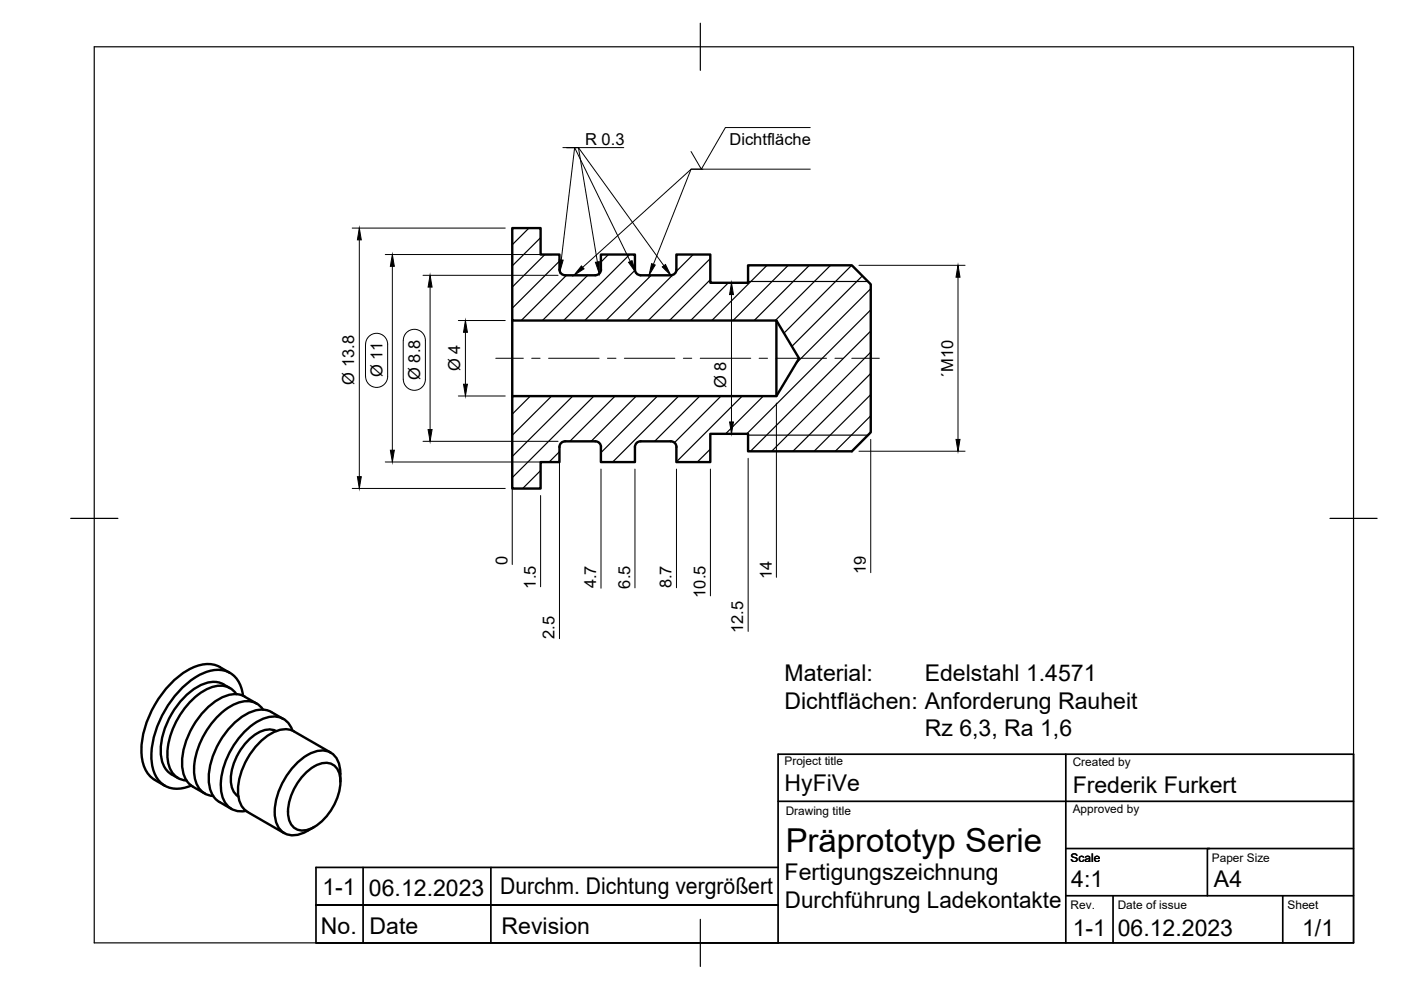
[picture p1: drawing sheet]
<svg xmlns="http://www.w3.org/2000/svg" width="297mm" height="210mm" viewBox="0 0 297 210" stroke-linecap="round" stroke-linejoin="round" font-family="sans-serif">
<!-- layer: Visible -->
<g fill="none" stroke="#000" stroke-width=".51">
<path d="M143.4 57.2v-3.2h7.2v6h8v-3.7h22l4 4v31.4l-4 4h-22v-3.7h-8v6h-7.2v-3.2M143.4 57.2a1.2 1.2 0 0 1-1.2 1.1l-6.4 .1a1.24 1.24 0 0 1-1.2-1.2v-3.2h-7.2v3.2a1.15 1.15 0 0 1-1.2 1.1l-6.4 .1a1.24 1.24 0 0 1-1.2-1.2v-3.2h-4v-5.6h-6v19.6h56l4.8 8-4.8 8h-56v19.6h6v-5.6h4v-3.2a1.2 1.2 0 0 1 1.2-1.2h6.4a1.2 1.2 0 0 1 1.2 1.2v3.2h7.2v-3.2a1.2 1.2 0 0 1 1.2-1.2h6.4a1.2 1.2 0 0 1 1.2 1.2M108.6 68v16M164.6 68v16M46.6 141.4l2.1 1.3M46.6 141.4a6.7 6.7 0 0 0-6.9 .7 21.6 21.6 0 0 0-9.7 16.9 7.1 7.1 0 0 0 2.8 6.4l2.1 1.2M47.3 145.1l1.5 .8M47.4 145.1a5.5 5.5 0 0 0-5.5 .5 16.9 16.9 0 0 0-7.8 14.6 5.3 5.3 0 0 0 3.7 4.8M50.1 147.2a4.5 4.5 0 0 0-6.2-1.1 16.8 16.8 0 0 0-8.4 14.6 4.5 4.5 0 0 0 4 4.8M51.5 147.5a5.5 5.5 0 0 0-5.7-5.5 13.4 13.4 0 0 0-8.4 5.2 21.2 21.2 0 0 0-5.3 13.9 6.3 6.3 0 0 0 3.4 5.8 6.3 6.3 0 0 0 5-.3M51.9 147.7l2.5 1.5M51.9 147.7a5.5 5.5 0 0 0-5.5 .5 16.9 16.9 0 0 0-7.7 14.6 5.1 5.1 0 0 0 2.2 4"/>
<path d="M55.8 150.5a4.5 4.5 0 0 0-6.2-1.1 16.8 16.8 0 0 0-8.4 14.6 4.5 4.5 0 0 0 4 4.8M57.5 151l2.6 1.5M57.5 151a5.5 5.5 0 0 0-5.5 .5 16.9 16.9 0 0 0-7.7 14.6 5.1 5.1 0 0 0 2.2 4l2.6 1.4M58.6 155a4.6 4.6 0 0 0-4.9 1 12.2 12.2 0 0 0-4.7 10.2 3.6 3.6 0 0 0 1.5 2.7M62 154.9a4.3 4.3 0 0 0-6.3-2.5 16.5 16.5 0 0 0-8.8 15.3 4.3 4.3 0 0 0 5.3 4.2M70.1 159.6l-7.8-4.5a4.9 4.9 0 0 0-4.9 .5 15.1 15.1 0 0 0-6.9 13 4.6 4.6 0 0 0 2 3.5l7.8 4.5M40.9 166.8l2.5 1.4M65 163.7a5.6 5.6 0 0 1 4.9-1.9 3.6 3.6 0 0 1 2.3 3.9 11.9 11.9 0 0 1-6.5 10.1 3.1 3.1 0 0 1-4.6-2.7 11.9 11.9 0 0 1 3.9-9.4zM66.6 175.3l-1.4 .9M72.2 164.1v1.6M72.2 164.1a4.5 4.5 0 0 0-3.2-4.9 7.2 7.2 0 0 0-5.6 2.2 15.1 15.1 0 0 0-5.1 11.9 3.9 3.9 0 0 0 5.9 3.4l1-.5"/>
</g>
<!-- layer: Visible Narrow -->
<path d="M158.6 59.7h25.4M158.6 92.3h25.4" fill="none" stroke="#000" stroke-width=".25"/>
<!-- layer: TitleBlock -->
<path d="M226 159.9v40M165 169.9h122M226 179.9h30.5M287 179.9h-31v10M67 191.9h98h-98M77 183.9v16M104.1 183.9v16M165 183.9h-98v16h98v-40h122v40h-220M226 189.9h61M236 189.9v10M272 189.9v10" fill="none" stroke="#000" stroke-width=".36"/>
<!-- layer: Border -->
<path d="M20 9.9h267v190h-267zM148.5 4.9v10M15 109.9h10M282 109.9h10M148.5 194.9v10" fill="none" stroke="#000" stroke-width=".25"/>
<!-- layer: Hatching -->
<g fill="none" stroke="#000" stroke-width=".25">
<path d="M112.1 48.4l-3.5 3.5M114.6 50.4l-6 6M115.5 54l-6.9 6.9M118.6 55.4l-10 10M120.1 58.4l-9.6 9.6M124.6 58.4l-9.6 9.6M129 54l-1.6 1.6M133.5 54l-14 14M134.6 57.3l-10.6 10.7M138.1 58.4l-9.6 9.6M142.6 58.3l-9.7 9.7M147 54l-3.7 3.6"/>
<path d="M150.6 54.8l-13.1 13.2M150.6 59.3l-8.7 8.7M154.4 60l-8 8M162.6 56.3l-11.7 11.7M167.1 56.3l-11.7 11.7M171.6 56.3l-11.7 11.7M176.1 56.3l-11.7 11.7M180.6 56.3l-14.4 14.3M182.8 58.5l-14.9 14.9M184.6 61.2l-15.8 15.9M184.6 65.7l-26.3 26.3M184.6 70.2l-25.5 25.5"/>
<path d="M184.6 74.7l-21 21M184.6 79.2l-16.5 16.5M112.5 84l-3.9 3.8M114.6 99.8l-3.8 3.8M117 84l-8.4 8.3M118.6 95.8l-2.2 2.2M121.5 84l-12.9 12.8M125.9 84l-17.3 17.3M130.4 84l-9.6 9.6M134.6 97.7l-.2 .3M134.9 84l-9.6 9.6M139.4 84l-12 12"/>
<path d="M143.9 84l-14 14M148.4 84l-9.6 9.6M150.6 95.2l-2.8 2.8M152.9 84l-9.9 9.8M157.4 84l-14 13.9M161.9 84l-8 8M184.6 83.7l-12 12M184.6 88.2l-7.5 7.5"/>
</g>
<!-- layer: FD_Dimensions -->
<g fill="none" stroke="#000" stroke-width=".21">
<path d="M74.7 48.4h32.4M76.2 50.9v50.2M81.7 54h35.4M83.2 56.5v39M89.7 58.4h28.6M155.9 60h.7M182.1 56.3h22.5M203.1 58.8v34.4M77.5 73v6.8a2.34 2.34 0 0 0 2.4 2.3 2.34 2.34 0 0 0 2.3-2.3v-6.8M77.5 73a2.34 2.34 0 0 1 2.4-2.3 2.34 2.34 0 0 1 2.3 2.3M85.5 72.2v8.2a2.34 2.34 0 0 0 2.4 2.4 2.34 2.34 0 0 0 2.3-2.4v-8.2M85.5 72.2a2.34 2.34 0 0 1 2.4-2.4 2.34 2.34 0 0 1 2.3 2.4"/>
<path d="M91.2 60.9v30.2M97.2 68h9.9M98.7 70.5v11M108.6 69.5v50.2M155.1 62.5v27M81.7 98h35.4M89.7 93.6h28.6M97.2 84h9.9M118.6 96.3v39.1M127.4 99.5v25.2M134.6 99.5v25.1M143.4 99.5v25.1"/>
<path d="M150.6 99.5v26.8M155.9 92h.7M158.6 97.2v36.7M164.6 85.5v36.9M182.1 95.7h22.5M184.6 93.2v28.2M74.7 103.6h32.4M114.6 105.1v19.3"/>
</g>
<path d="M76.2 48.4l.4 2.5h-.8zM83.2 54l.4 2.5h-.8zM203.1 56.3l.4 2.5h-.8zM91.2 58.4l.4 2.5h-.8zM98.7 68l.4 2.5h-.8zM155.1 60l.4 2.5h-.8zM82.8 95.5h.8l-.4 2.5zM90.8 91.1h.8l-.4 2.5zM98.3 81.5h.8l-.4 2.5zM154.7 89.5h.8l-.4 2.5zM202.7 93.2h.8l-.4 2.5zM75.8 101.1h.8l-.4 2.5z" fill="#000" stroke="#000" stroke-width=".21"/>
<!-- layer: Smart Centers -->
<path d="M105.1 76h5.9M112.7 76h1.8M116.3 76h10.7M128.8 76h1.8M132.4 76h10.7M144.9 76h1.8M148.5 76h10.7M161 76h1.7M164.5 76h10.7M177 76h1.8M180.6 76h5.8" fill="none" stroke="#000" stroke-width=".21"/>
<!-- layer: Leaders -->
<path d="M118.6 55.1l.8 .1-.7 2.4zM123.3 56.4l.5 .6-2.1 1.4zM126.2 55.6l.9-.1v2.5zM133.3 55.6l.7-.3 .7 2.4zM140.4 56.6l.7-.5 1.1 2.3z" fill="#000" stroke="#000" stroke-width=".21"/>
<path d="M119.3 31.3h2.5l11.8 24.1M132.2 31.3h-10.4l-2.8 23.8M149 35.9h-2.5l-23 20.8M126.7 55.6l-4.1-24.3h-2.5h2.5l18.2 25" fill="none" stroke="#000" stroke-width=".21"/>
<!-- layer: Annotations -->
<path d="M171.8 35.9h-25.3l-8 20.1M171.8 27h-18l-5.1 8.9-2.2-3.8" fill="none" stroke="#000" stroke-width=".21"/>
<path d="M138.2 55.9l.7 .3-1.3 2.2z" fill="#000" stroke="#000" stroke-width=".21"/>
<text font-size="7" x="166.6" y="180.6">Präprototyp Serie</text>
<g font-size="4.9">
<text x="166.3" y="144.4">Material:</text>
<text x="196.1" y="144.4">Edelstahl 1.4571</text>
<text x="166.3" y="150.3">Dichtflächen: Anforderung Rauheit</text>
<text x="196.1" y="156.1">Rz 6,3, Ra 1,6</text>
<text x="166.3" y="167.8">HyFiVe</text>
<text x="227.4" y="168.1">Frederik Furkert</text>
<text x="68.3" y="189.8">1-1</text>
<text x="78.2" y="189.9">06.12.2023</text>
<text x="106" y="189.6">Durchm. Dichtung vergrößert</text>
<text x="166.3" y="186.6">Fertigungszeichnung</text>
<text x="227.1" y="188.1">4:1</text>
<text x="257.4" y="188.1">A4</text>
<text x="166.4" y="192.6">Durchführung Ladekontakte</text>
<text x="68" y="198">No. Date</text>
<text x="106.4" y="198">Revision</text>
<text x="227.5" y="198.6">1-1</text>
<text x="237" y="198.4">06.12.2023</text>
<text x="276.1" y="198.6">1/1</text>
</g>
<g font-size="3.5">
<text x="124.1" y="30.8">R 0.3</text>
<text x="154.7" y="30.8">Dichtfläche</text>
<text x="75.1" y="81.6" transform="rotate(-90 75.1 81.6)">Ø 13.8</text>
<text x="81.1" y="80" transform="rotate(-90 81.1 80)">Ø 11</text>
<text x="89.1" y="80.6" transform="rotate(-90 89.1 80.6)">Ø 8.8</text>
<text x="97.6" y="78.8" transform="rotate(-90 97.6 78.8)">Ø 4</text>
<text x="154" y="82.4" transform="rotate(-90 154 82.4)">Ø 8</text>
<text x="202.1" y="80" transform="rotate(-90 202.1 80)">´M10</text>
<text x="107.6" y="119.8" transform="rotate(-90 107.6 119.8)">0</text>
<text x="113.6" y="124.8" transform="rotate(-90 113.6 124.8)">1.5</text>
<text x="126.4" y="124.8" transform="rotate(-90 126.4 124.8)">4.7</text>
<text x="133.6" y="124.8" transform="rotate(-90 133.6 124.8)">6.5</text>
<text x="142.4" y="124.8" transform="rotate(-90 142.4 124.8)">8.7</text>
<text x="163.6" y="122.8" transform="rotate(-90 163.6 122.8)">14</text>
<text x="183.6" y="121.8" transform="rotate(-90 183.6 121.8)">19</text>
<text x="149.6" y="126.7" transform="rotate(-90 149.6 126.7)">10.5</text>
<text x="117.6" y="135.5" transform="rotate(-90 117.6 135.5)">2.5</text>
<text x="157.6" y="134.3" transform="rotate(-90 157.6 134.3)">12.5</text>
</g>
<g font-size="2.5">
<text x="166.3" y="162.1">Project title</text>
<text x="227.4" y="162.4">Created by</text>
<text x="166.6" y="172.9">Drawing title</text>
<text x="227.4" y="172.5">Approved by</text>
<text x="227" y="182.7">Scale</text>
<text x="256.9" y="182.7">Paper Size</text>
<text x="227" y="192.7">Rev.</text>
<text x="237" y="192.7">Date of issue</text>
<text x="273" y="192.7">Sheet</text>
</g>
</svg>
